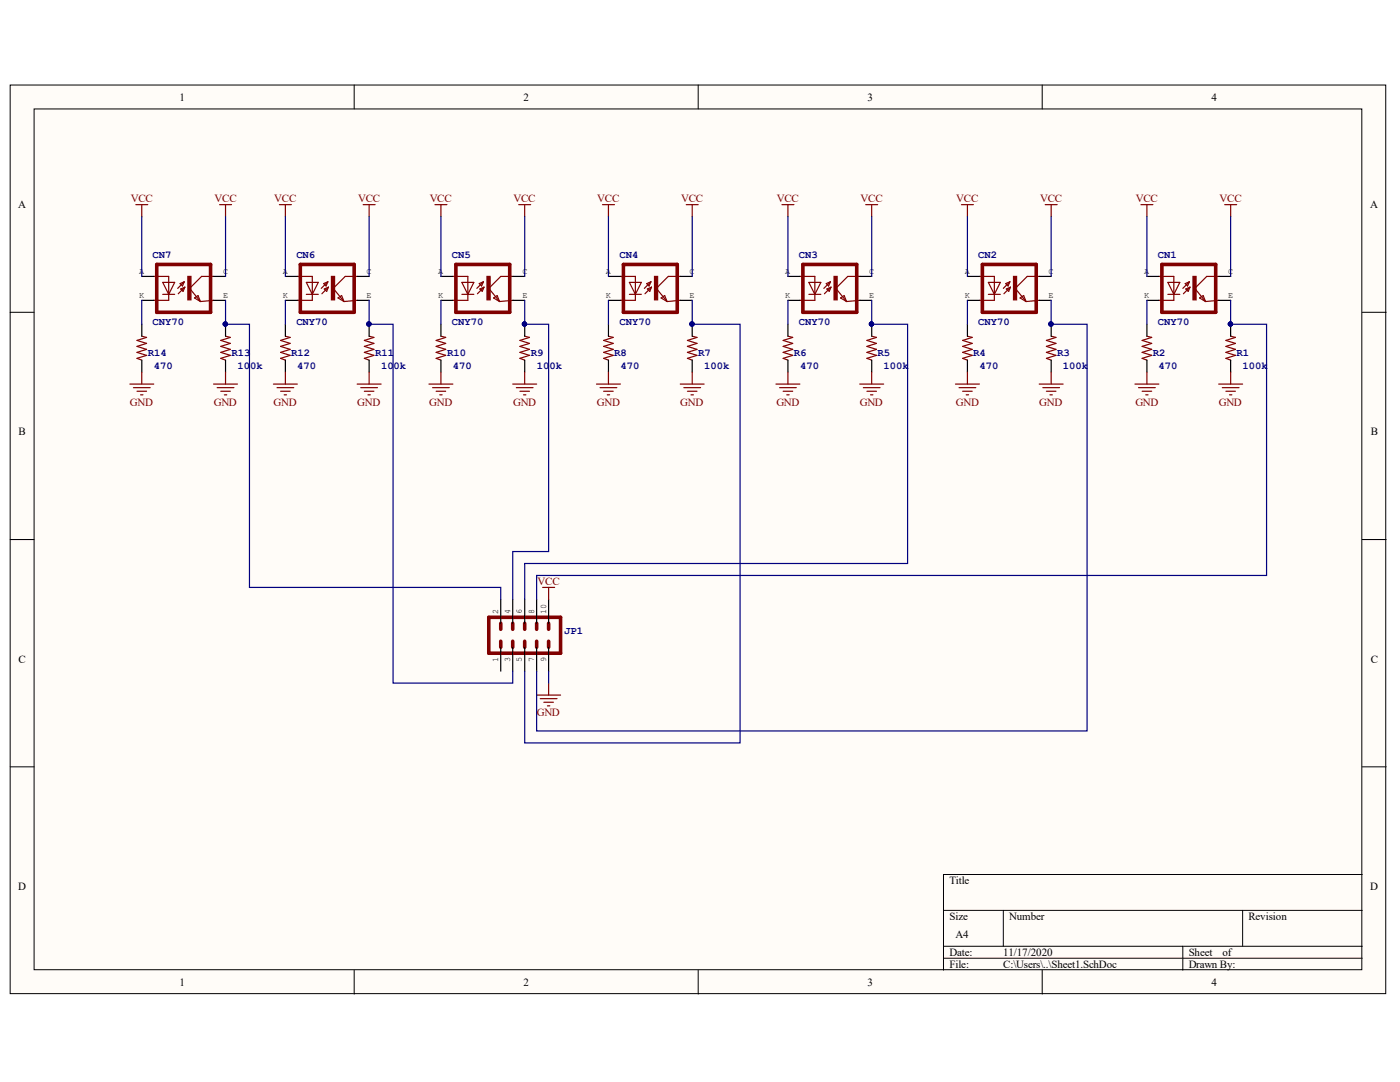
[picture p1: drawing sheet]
# Altium project PCB_Project.PrjPcb
1 sheet, 22 parts. Net scope: global (net labels, ports and power ports of the same name join across sheets).
Board file: PCB1.PcbDoc

## Sheet Sheet1.SchDoc
size A4

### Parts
CN1  CNY70  [4]
CN2  CNY70  [4]
CN3  CNY70  [4]
CN4  CNY70  [4]
CN5  CNY70  [4]
CN6  CNY70  [4]
CN7  CNY70  [4]
JP1  Header 5x2Standard 10-pin dual row 0.1" header. Commonly used with AVR-ISP. Use with Spark Fun Electronics SKU: PRT-00778  [2X5-SHROUDED_LOCK]  (value not drawn)
R1  100k  [AXIAL-0.4]
R2  470  [AXIAL-0.4]
R3  100k  [AXIAL-0.4]
R4  470  [AXIAL-0.4]
R5  100k  [AXIAL-0.4]
R6  470  [AXIAL-0.4]
R7  100k  [AXIAL-0.4]
R8  470  [AXIAL-0.4]
R9  100k  [AXIAL-0.4]
R10  470  [AXIAL-0.4]
R11  100k  [AXIAL-0.4]
R12  470  [AXIAL-0.4]
R13  100k  [AXIAL-0.4]
R14  470  [AXIAL-0.4]

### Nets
GND: JP1.9 R1.P$1 R2.P$1 R3.P$1 R4.P$1 R5.P$1 R6.P$1 R7.P$1 R8.P$1 R9.P$1 R10.P$1 R11.P$1 R12.P$1 R13.P$1 R14.P$1
VCC: CN1.A CN1.C(COL) CN2.A CN2.C(COL) CN3.A CN3.C(COL) CN4.A CN4.C(COL) CN5.A CN5.C(COL) CN6.A CN6.C(COL) CN7.A CN7.C(COL) JP1.10
NetCN1_E: CN1.E(EMI) JP1.8 R1.P$2
NetCN1_K: CN1.K(C) R2.P$2
NetCN2_E: CN2.E(EMI) JP1.7 R3.P$2
NetCN2_K: CN2.K(C) R4.P$2
NetCN3_E: CN3.E(EMI) JP1.6 R5.P$2
NetCN3_K: CN3.K(C) R6.P$2
NetCN4_E: CN4.E(EMI) JP1.5 R7.P$2
NetCN4_K: CN4.K(C) R8.P$2
NetCN5_E: CN5.E(EMI) JP1.4 R9.P$2
NetCN5_K: CN5.K(C) R10.P$2
NetCN6_E: CN6.E(EMI) JP1.3 R11.P$2
NetCN6_K: CN6.K(C) R12.P$2
NetCN7_E: CN7.E(EMI) JP1.2 R13.P$2
NetCN7_K: CN7.K(C) R14.P$2

Not connected (* = marked no-connect by the designer): JP1 1
